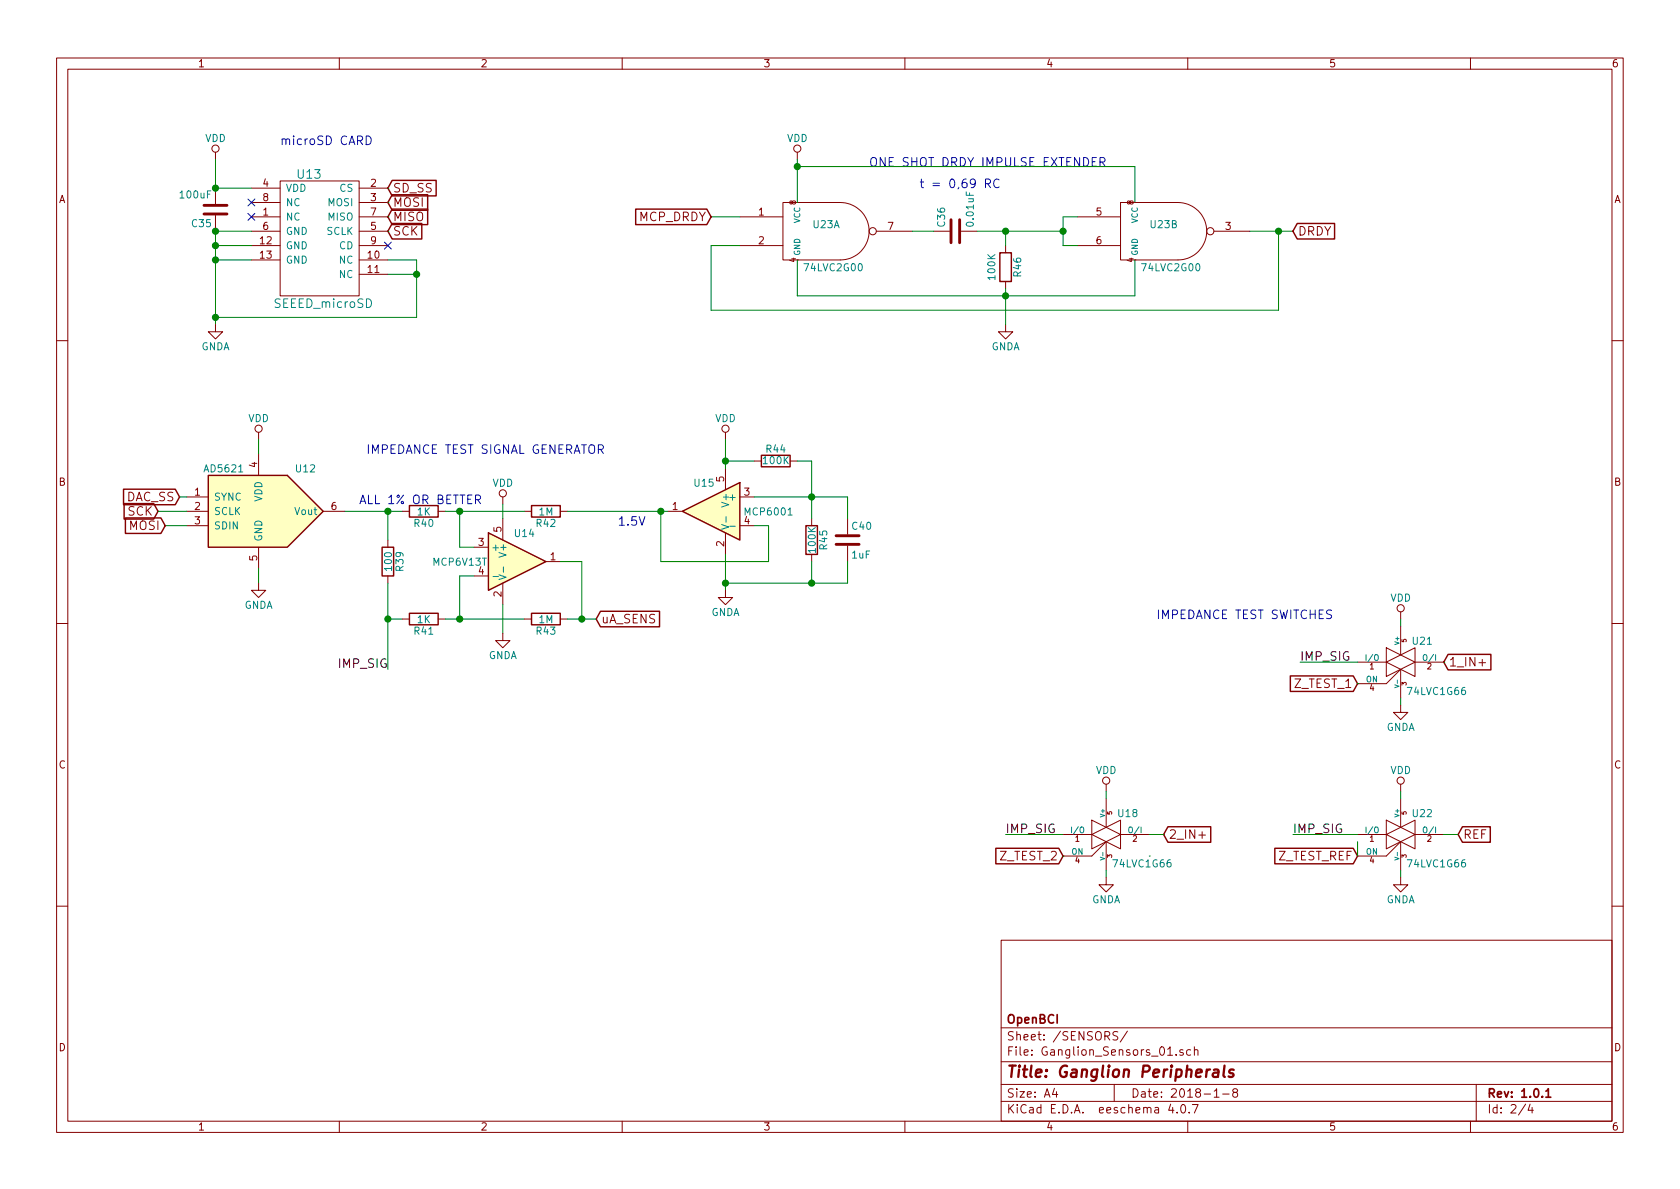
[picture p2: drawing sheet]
EESchema Schematic File Version 2
LIBS:power
LIBS:device
LIBS:transistors
LIBS:conn
LIBS:linear
LIBS:regul
LIBS:74xx
LIBS:cmos4000
LIBS:adc-dac
LIBS:memory
LIBS:xilinx
LIBS:microcontrollers
LIBS:dsp
LIBS:microchip
LIBS:analog_switches
LIBS:motorola
LIBS:texas
LIBS:intel
LIBS:audio
LIBS:interface
LIBS:digital-audio
LIBS:philips
LIBS:display
LIBS:cypress
LIBS:siliconi
LIBS:opto
LIBS:atmel
LIBS:contrib
LIBS:valves
LIBS:OpenBCI
LIBS:Ganglion_01-cache
EELAYER 25 0
EELAYER END
$Descr A4 11693 8268
encoding utf-8
Sheet 2 4
Title "Ganglion Peripherals"
Date "2018-1-8"
Rev "1.0.1"
Comp "OpenBCI"
Comment1 ""
Comment2 ""
Comment3 ""
Comment4 ""
$EndDescr
$Comp
L AD5621 U12
U 1 1
P 1800 3550
F 0 "U12" H 1400 3850 50  0000 L CNN
F 1 "AD5621" H 1900 3850 50  0000 L CNN
F 2 "TO_SOT_Packages_SMD:SC-70-6" H 1800 3550 50  0001 C CIN
F 3 "" H 1800 3550 50  0000 C CNN
	1    1800 3550
	-1   0    0    -1  
$EndComp
$Comp
L MCP6001-RESCUE-Ganglion_01 U15
U 1 1
P 4950 3550
F 0 "U15" H 5000 3750 50  0000 C CNN
F 1 "MCP6001" H 4550 3550 50  0000 C CNN
F 2 "TO_SOT_Packages_SMD:SC-70-5" H 4900 3650 50  0001 C CNN
F 3 "" H 5000 3750 50  0000 C CNN
	1    4950 3550
	-1   0    0    -1  
$EndComp
$Comp
L MCP6001-RESCUE-Ganglion_01 U14
U 1 1
P 3600 3900
F 0 "U14" H 3650 4100 50  0000 C CNN
F 1 "MCP6V13T" H 3200 3900 50  0000 C CNN
F 2 "TO_SOT_Packages_SMD:SOT-23-5" H 3550 4000 50  0001 C CNN
F 3 "" H 3650 4100 50  0000 C CNN
	1    3600 3900
	1    0    0    -1  
$EndComp
$Comp
L R R39
U 1 1
P 2700 3900
F 0 "R39" V 2780 3900 50  0000 C CNN
F 1 "100" V 2700 3900 50  0000 C CNN
F 2 "Resistors_SMD:R_0603" V 2630 3900 50  0001 C CNN
F 3 "" H 2700 3900 50  0000 C CNN
	1    2700 3900
	1    0    0    -1  
$EndComp
$Comp
L R R40
U 1 1
P 2950 3550
F 0 "R40" V 3030 3550 50  0000 C CNN
F 1 "1K" V 2950 3550 50  0000 C CNN
F 2 "Resistors_SMD:R_0603" V 2880 3550 50  0001 C CNN
F 3 "" H 2950 3550 50  0000 C CNN
	1    2950 3550
	0    1    1    0   
$EndComp
$Comp
L R R41
U 1 1
P 2950 4300
F 0 "R41" V 3030 4300 50  0000 C CNN
F 1 "1K" V 2950 4300 50  0000 C CNN
F 2 "Resistors_SMD:R_0603" V 2880 4300 50  0001 C CNN
F 3 "" H 2950 4300 50  0000 C CNN
	1    2950 4300
	0    1    1    0   
$EndComp
$Comp
L R R42
U 1 1
P 3800 3550
F 0 "R42" V 3880 3550 50  0000 C CNN
F 1 "1M" V 3800 3550 50  0000 C CNN
F 2 "Resistors_SMD:R_0603" V 3730 3550 50  0001 C CNN
F 3 "" H 3800 3550 50  0000 C CNN
	1    3800 3550
	0    1    1    0   
$EndComp
$Comp
L R R43
U 1 1
P 3800 4300
F 0 "R43" V 3880 4300 50  0000 C CNN
F 1 "1M" V 3800 4300 50  0000 C CNN
F 2 "Resistors_SMD:R_0603" V 3730 4300 50  0001 C CNN
F 3 "" H 3800 4300 50  0000 C CNN
	1    3800 4300
	0    1    1    0   
$EndComp
$Comp
L R R44
U 1 1
P 5400 3200
F 0 "R44" V 5480 3200 50  0000 C CNN
F 1 "100K" V 5400 3200 50  0000 C CNN
F 2 "Resistors_SMD:R_0603" V 5330 3200 50  0001 C CNN
F 3 "" H 5400 3200 50  0000 C CNN
	1    5400 3200
	0    -1   -1   0   
$EndComp
$Comp
L R R45
U 1 1
P 5650 3750
F 0 "R45" V 5730 3750 50  0000 C CNN
F 1 "100K" V 5650 3750 50  0000 C CNN
F 2 "Resistors_SMD:R_0603" V 5580 3750 50  0001 C CNN
F 3 "" H 5650 3750 50  0000 C CNN
	1    5650 3750
	1    0    0    -1  
$EndComp
Text Label 2700 4650 2    60   ~ 0
IMP_SIG
$Comp
L C C40
U 1 1
P 5900 3750
F 0 "C40" H 5925 3850 50  0000 L CNN
F 1 "1uF" H 5925 3650 50  0000 L CNN
F 2 "Capacitors_SMD:C_0603" H 5938 3600 50  0001 C CNN
F 3 "" H 5900 3750 50  0000 C CNN
	1    5900 3750
	1    0    0    -1  
$EndComp
Text Notes 4300 3650 0    60   ~ 0
1.5V
Text Label 9050 4600 0    60   ~ 0
IMP_SIG
Text Label 7000 5800 0    60   ~ 0
IMP_SIG
Text Notes 2500 3500 0    60   ~ 0
ALL 1% OR BETTER
$Comp
L SEEED_microSD U13
U 1 1
P 2250 1650
F 0 "U13" H 2150 2100 60  0000 C CNN
F 1 "SEEED_microSD" H 2250 1200 60  0000 C CNN
F 2 "OpenBCI:ST-TF-0003A" H 2500 2250 60  0001 C CNN
F 3 "" H 2500 2250 60  0000 C CNN
	1    2250 1650
	1    0    0    -1  
$EndComp
$Comp
L C C35
U 1 1
P 1500 1450
F 0 "C35" H 1525 1550 50  0000 L CNN
F 1 "100uF" H 1525 1350 50  0000 L CNN
F 2 "Capacitors_SMD:C_1210" H 1538 1300 50  0001 C CNN
F 3 "" H 1500 1450 50  0000 C CNN
	1    1500 1450
	-1   0    0    1   
$EndComp
NoConn ~ 1750 1400
NoConn ~ 1750 1500
NoConn ~ 2700 1700
$Comp
L VDD #PWR037
U 1 1
P 5050 3050
F 0 "#PWR037" H 5050 2900 50  0001 C CNN
F 1 "VDD" H 5050 3200 50  0000 C CNN
F 2 "" H 5050 3050 50  0000 C CNN
F 3 "" H 5050 3050 50  0000 C CNN
	1    5050 3050
	1    0    0    -1  
$EndComp
$Comp
L VDD #PWR038
U 1 1
P 3500 3500
F 0 "#PWR038" H 3500 3350 50  0001 C CNN
F 1 "VDD" H 3500 3650 50  0000 C CNN
F 2 "" H 3500 3500 50  0000 C CNN
F 3 "" H 3500 3500 50  0000 C CNN
	1    3500 3500
	1    0    0    -1  
$EndComp
$Comp
L VDD #PWR039
U 1 1
P 1800 3050
F 0 "#PWR039" H 1800 2900 50  0001 C CNN
F 1 "VDD" H 1800 3200 50  0000 C CNN
F 2 "" H 1800 3050 50  0000 C CNN
F 3 "" H 1800 3050 50  0000 C CNN
	1    1800 3050
	1    0    0    -1  
$EndComp
$Comp
L VDD #PWR040
U 1 1
P 7700 5500
F 0 "#PWR040" H 7700 5350 50  0001 C CNN
F 1 "VDD" H 7700 5650 50  0000 C CNN
F 2 "" H 7700 5500 50  0000 C CNN
F 3 "" H 7700 5500 50  0000 C CNN
	1    7700 5500
	1    0    0    -1  
$EndComp
$Comp
L VDD #PWR041
U 1 1
P 9750 4300
F 0 "#PWR041" H 9750 4150 50  0001 C CNN
F 1 "VDD" H 9750 4450 50  0000 C CNN
F 2 "" H 9750 4300 50  0000 C CNN
F 3 "" H 9750 4300 50  0000 C CNN
	1    9750 4300
	1    0    0    -1  
$EndComp
$Comp
L VDD #PWR042
U 1 1
P 1500 1100
F 0 "#PWR042" H 1500 950 50  0001 C CNN
F 1 "VDD" H 1500 1250 50  0000 C CNN
F 2 "" H 1500 1100 50  0000 C CNN
F 3 "" H 1500 1100 50  0000 C CNN
	1    1500 1100
	1    0    0    -1  
$EndComp
Text Notes 1950 1000 0    60   ~ 0
microSD CARD
Text Notes 2550 3150 0    60   ~ 0
IMPEDANCE TEST SIGNAL GENERATOR
$Comp
L 74LVC1G66 U21
U 1 1
P 9750 4600
F 0 "U21" H 9900 4750 50  0000 C CNN
F 1 "74LVC1G66" H 10000 4400 50  0000 C CNN
F 2 "TO_SOT_Packages_SMD:SC-70-5" H 9750 4600 60  0001 C CNN
F 3 "" H 9750 4600 60  0000 C CNN
	1    9750 4600
	1    0    0    -1  
$EndComp
$Comp
L 74LVC1G66 U18
U 1 1
P 7700 5800
F 0 "U18" H 7850 5950 50  0000 C CNN
F 1 "74LVC1G66" H 7950 5600 50  0000 C CNN
F 2 "TO_SOT_Packages_SMD:SC-70-5" H 7700 5800 60  0001 C CNN
F 3 "" H 7700 5800 60  0000 C CNN
	1    7700 5800
	1    0    0    -1  
$EndComp
$Comp
L 74LVC1G66 U22
U 1 1
P 9750 5800
F 0 "U22" H 9900 5950 50  0000 C CNN
F 1 "74LVC1G66" H 10000 5600 50  0000 C CNN
F 2 "TO_SOT_Packages_SMD:SC-70-5" H 9750 5800 60  0001 C CNN
F 3 "" H 9750 5800 60  0000 C CNN
	1    9750 5800
	1    0    0    -1  
$EndComp
$Comp
L VDD #PWR043
U 1 1
P 9750 5500
F 0 "#PWR043" H 9750 5350 50  0001 C CNN
F 1 "VDD" H 9750 5650 50  0000 C CNN
F 2 "" H 9750 5500 50  0000 C CNN
F 3 "" H 9750 5500 50  0000 C CNN
	1    9750 5500
	1    0    0    -1  
$EndComp
Text Label 9000 5800 0    60   ~ 0
IMP_SIG
Text GLabel 2700 1300 2    60   Input ~ 0
SD_SS
Text GLabel 2700 1400 2    60   Input ~ 0
MOSI
Text GLabel 2700 1500 2    60   Input ~ 0
MISO
Text GLabel 2700 1600 2    60   Input ~ 0
SCK
Text GLabel 1250 3450 0    60   Input ~ 0
DAC_SS
Text GLabel 1100 3550 0    60   Input ~ 0
SCK
Text GLabel 4150 4300 2    60   Input ~ 0
uA_SENS
Text GLabel 9450 4750 0    60   Input ~ 0
Z_TEST_1
Text GLabel 10050 4600 2    60   Input ~ 0
1_IN+
Text GLabel 8100 5800 2    60   Input ~ 0
2_IN+
Text GLabel 7400 5950 0    60   Input ~ 0
Z_TEST_2
Text GLabel 10150 5800 2    60   Input ~ 0
REF
Text GLabel 9450 5950 0    60   Input ~ 0
Z_TEST_REF
Wire Wire Line
	2400 3550 2800 3550
Wire Wire Line
	2700 3550 2700 3750
Connection ~ 2700 3550
Wire Wire Line
	3100 4300 3650 4300
Wire Wire Line
	3950 4300 4150 4300
Wire Wire Line
	4600 3550 4600 3900
Wire Wire Line
	3950 3550 4650 3550
Wire Wire Line
	5250 3650 5350 3650
Wire Wire Line
	5350 3650 5350 3900
Wire Wire Line
	5350 3900 4600 3900
Connection ~ 4600 3550
Wire Wire Line
	5650 3200 5650 3600
Wire Wire Line
	5250 3450 5900 3450
Wire Wire Line
	5550 3200 5650 3200
Connection ~ 5650 3450
Wire Wire Line
	5050 3200 5250 3200
Wire Wire Line
	5050 3050 5050 3250
Wire Wire Line
	5650 3900 5650 4050
Wire Wire Line
	5050 4050 5900 4050
Wire Wire Line
	5050 3850 5050 4100
Connection ~ 5050 4050
Wire Wire Line
	3500 4400 3500 4200
Wire Wire Line
	1800 4050 1800 3950
Connection ~ 5050 3200
Wire Wire Line
	3500 3500 3500 3600
Wire Wire Line
	1800 3050 1800 3150
Wire Wire Line
	2700 4050 2700 4650
Wire Wire Line
	1250 3450 1300 3450
Wire Wire Line
	1100 3550 1300 3550
Wire Wire Line
	1150 3650 1300 3650
Wire Wire Line
	3300 3800 3200 3800
Wire Wire Line
	3200 3800 3200 3550
Wire Wire Line
	3100 3550 3650 3550
Connection ~ 3200 3550
Wire Wire Line
	3300 4000 3200 4000
Wire Wire Line
	3200 4000 3200 4300
Connection ~ 3200 4300
Wire Wire Line
	2700 4300 2800 4300
Connection ~ 4050 4300
Connection ~ 2700 4300
Wire Wire Line
	3900 3900 4050 3900
Wire Wire Line
	4050 3900 4050 4300
Wire Wire Line
	5900 3450 5900 3600
Wire Wire Line
	5900 4050 5900 3900
Connection ~ 5650 4050
Wire Wire Line
	7400 5800 7000 5800
Wire Wire Line
	9450 4600 9050 4600
Wire Wire Line
	8000 5950 8000 5950
Wire Wire Line
	10050 4600 10050 4600
Wire Wire Line
	7400 5950 7400 5950
Wire Wire Line
	9450 4750 9450 4750
Wire Wire Line
	2700 1300 2700 1300
Wire Wire Line
	2700 1400 2700 1400
Wire Wire Line
	2700 1500 2700 1500
Wire Wire Line
	2700 1600 2700 1600
Wire Wire Line
	1500 1100 1500 1300
Wire Wire Line
	1500 1300 1750 1300
Wire Wire Line
	1750 1600 1500 1600
Wire Wire Line
	1500 1600 1500 2250
Wire Wire Line
	1750 1700 1500 1700
Connection ~ 1500 1700
Wire Wire Line
	1750 1800 1500 1800
Connection ~ 1500 1800
Connection ~ 1500 1600
Connection ~ 1500 1300
Wire Wire Line
	7700 5500 7700 5550
Wire Wire Line
	7700 6050 7700 6100
Wire Wire Line
	9750 4300 9750 4350
Wire Wire Line
	9750 4850 9750 4900
Wire Wire Line
	9750 6100 9750 6050
Wire Wire Line
	9750 5550 9750 5500
Wire Wire Line
	10050 5800 10150 5800
Wire Wire Line
	9450 5800 9000 5800
Wire Wire Line
	9450 5950 9450 5850
$Comp
L GNDA #PWR044
U 1 1
P 5050 4100
F 0 "#PWR044" H 5050 3850 50  0001 C CNN
F 1 "GNDA" H 5050 3950 50  0000 C CNN
F 2 "" H 5050 4100 50  0000 C CNN
F 3 "" H 5050 4100 50  0000 C CNN
	1    5050 4100
	1    0    0    -1  
$EndComp
$Comp
L GNDA #PWR045
U 1 1
P 3500 4400
F 0 "#PWR045" H 3500 4150 50  0001 C CNN
F 1 "GNDA" H 3500 4250 50  0000 C CNN
F 2 "" H 3500 4400 50  0000 C CNN
F 3 "" H 3500 4400 50  0000 C CNN
	1    3500 4400
	1    0    0    -1  
$EndComp
$Comp
L GNDA #PWR046
U 1 1
P 1500 2250
F 0 "#PWR046" H 1500 2000 50  0001 C CNN
F 1 "GNDA" H 1500 2100 50  0000 C CNN
F 2 "" H 1500 2250 50  0000 C CNN
F 3 "" H 1500 2250 50  0000 C CNN
	1    1500 2250
	1    0    0    -1  
$EndComp
$Comp
L GNDA #PWR047
U 1 1
P 7700 6100
F 0 "#PWR047" H 7700 5850 50  0001 C CNN
F 1 "GNDA" H 7700 5950 50  0000 C CNN
F 2 "" H 7700 6100 50  0000 C CNN
F 3 "" H 7700 6100 50  0000 C CNN
	1    7700 6100
	1    0    0    -1  
$EndComp
$Comp
L GNDA #PWR048
U 1 1
P 9750 4900
F 0 "#PWR048" H 9750 4650 50  0001 C CNN
F 1 "GNDA" H 9750 4750 50  0000 C CNN
F 2 "" H 9750 4900 50  0000 C CNN
F 3 "" H 9750 4900 50  0000 C CNN
	1    9750 4900
	1    0    0    -1  
$EndComp
$Comp
L GNDA #PWR049
U 1 1
P 9750 6100
F 0 "#PWR049" H 9750 5850 50  0001 C CNN
F 1 "GNDA" H 9750 5950 50  0000 C CNN
F 2 "" H 9750 6100 50  0000 C CNN
F 3 "" H 9750 6100 50  0000 C CNN
	1    9750 6100
	1    0    0    -1  
$EndComp
$Comp
L GNDA #PWR050
U 1 1
P 1800 4050
F 0 "#PWR050" H 1800 3800 50  0001 C CNN
F 1 "GNDA" H 1800 3900 50  0000 C CNN
F 2 "" H 1800 4050 50  0000 C CNN
F 3 "" H 1800 4050 50  0000 C CNN
	1    1800 4050
	1    0    0    -1  
$EndComp
Wire Wire Line
	2700 1800 2900 1800
Wire Wire Line
	2900 1800 2900 2200
Wire Wire Line
	2900 2200 1500 2200
Connection ~ 1500 2200
Wire Wire Line
	2700 1900 2900 1900
Connection ~ 2900 1900
Text GLabel 1150 3650 0    60   Input ~ 0
MOSI
$Comp
L 74LVC2G00 U23
U 1 1
P 5750 1600
F 0 "U23" H 5750 1650 50  0000 C CNN
F 1 "74LVC2G00" H 5800 1350 50  0000 C CNN
F 2 "OpenBCI:VSSOP-8" H 5750 1600 50  0001 C CNN
F 3 "" H 5750 1600 50  0000 C CNN
	1    5750 1600
	1    0    0    -1  
$EndComp
$Comp
L 74LVC2G00 U23
U 2 1
P 8100 1600
F 0 "U23" H 8100 1650 50  0000 C CNN
F 1 "74LVC2G00" H 8150 1350 50  0000 C CNN
F 2 "OpenBCI:VSSOP-8" H 8100 1600 50  0001 C CNN
F 3 "" H 8100 1600 50  0000 C CNN
	2    8100 1600
	1    0    0    -1  
$EndComp
Wire Wire Line
	8000 5800 8100 5800
$Comp
L C C36
U 1 1
P 6650 1600
F 0 "C36" H 6675 1700 50  0000 L CNN
F 1 "0.01uF" H 6675 1500 50  0000 L CNN
F 2 "Capacitors_SMD:C_0603" H 6688 1450 50  0001 C CNN
F 3 "" H 6650 1600 50  0000 C CNN
	1    6650 1600
	0    -1   -1   0   
$EndComp
$Comp
L R R46
U 1 1
P 7000 1850
F 0 "R46" V 7080 1850 50  0000 C CNN
F 1 "100K" V 6900 1850 50  0000 C CNN
F 2 "Resistors_SMD:R_0603" V 6930 1850 50  0001 C CNN
F 3 "" H 7000 1850 50  0000 C CNN
	1    7000 1850
	1    0    0    -1  
$EndComp
Wire Wire Line
	6350 1600 6500 1600
Wire Wire Line
	6800 1600 7400 1600
Wire Wire Line
	7000 1600 7000 1700
Wire Wire Line
	7500 1500 7400 1500
Wire Wire Line
	7400 1500 7400 1700
Connection ~ 7000 1600
Wire Wire Line
	7400 1700 7500 1700
Connection ~ 7400 1600
Wire Wire Line
	8700 1600 9000 1600
Wire Wire Line
	8900 1600 8900 2150
Wire Wire Line
	8900 2150 4950 2150
Wire Wire Line
	4950 1500 5150 1500
Wire Wire Line
	4950 1700 5150 1700
Connection ~ 8900 1600
$Comp
L GNDA #PWR051
U 1 1
P 7000 2250
F 0 "#PWR051" H 7000 2000 50  0001 C CNN
F 1 "GNDA" H 7000 2100 50  0000 C CNN
F 2 "" H 7000 2250 50  0000 C CNN
F 3 "" H 7000 2250 50  0000 C CNN
	1    7000 2250
	1    0    0    -1  
$EndComp
Wire Wire Line
	7000 2000 7000 2250
Text GLabel 9000 1600 2    60   Input ~ 0
DRDY
Text GLabel 4950 1500 0    60   Input ~ 0
MCP_DRDY
Text Notes 6050 1150 0    60   ~ 0
ONE SHOT DRDY IMPULSE EXTENDER
$Comp
L VDD #PWR052
U 1 1
P 5550 1100
F 0 "#PWR052" H 5550 950 50  0001 C CNN
F 1 "VDD" H 5550 1250 50  0000 C CNN
F 2 "" H 5550 1100 50  0000 C CNN
F 3 "" H 5550 1100 50  0000 C CNN
	1    5550 1100
	1    0    0    -1  
$EndComp
Wire Wire Line
	5550 2050 5550 1800
Wire Wire Line
	5550 1100 5550 1400
Wire Wire Line
	5550 2050 7900 2050
Connection ~ 7000 2050
Wire Wire Line
	7900 2050 7900 1800
Wire Wire Line
	7900 1400 7900 1150
Wire Wire Line
	7900 1150 5550 1150
Connection ~ 5550 1150
Wire Wire Line
	4950 2150 4950 1700
Text Notes 6400 1300 0    60   ~ 0
t = 0,69 RC
Text Notes 8050 4300 0    60   ~ 0
IMPEDANCE TEST SWITCHES
$EndSCHEMATC
